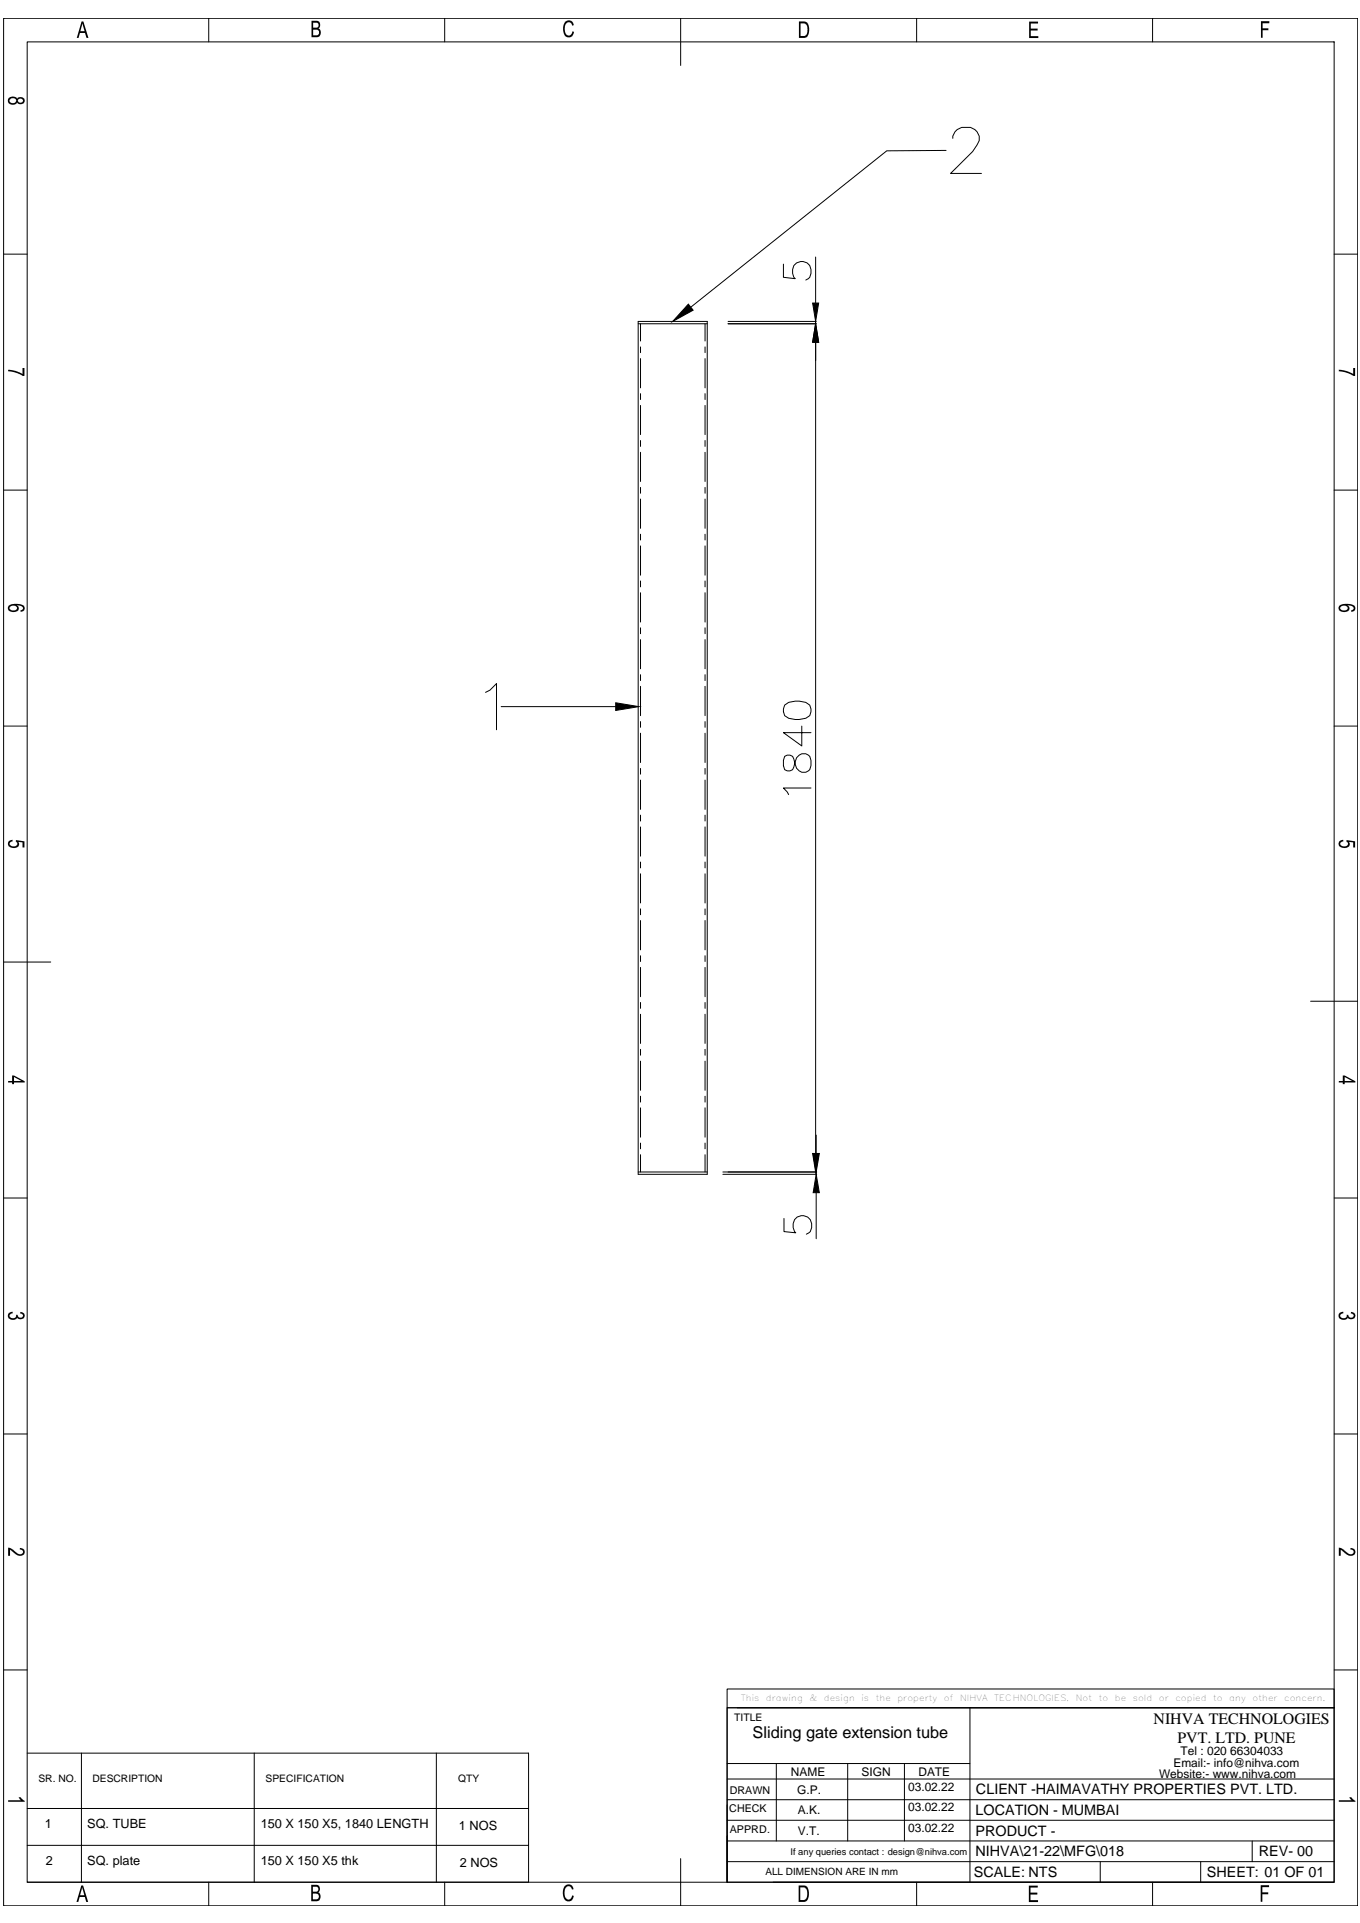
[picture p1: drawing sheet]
<svg xmlns="http://www.w3.org/2000/svg" width="420mm" height="594mm" viewBox="0 0 420 594" stroke-linecap="round" stroke-linejoin="round" font-family="sans-serif">
<!-- layer: 0 -->
<g fill="none" stroke="#000" stroke-width=".31">
<path d="M1.1 5.7h418.4v583.1h-418.4zM8.4 12.9h403.8v568.6h-403.8zM64.5 5.7v7.2M137.4 5.7v7.2M210.3 5.7v14.5M283.2 5.7v7.2M356.1 5.7v7.2M292.3 46.5l-18.3 .1-60.6 48.3M294.4 42.7a3.5 3.5 0 0 1 2.7-3.3h2.7a3.5 3.5 0 0 1 2.1 5.4l-1.4 2-6.8 6.8h9.5M1.1 78.5h7.3M252 79.4v14.2M412.2 78.5h7.3"/>
<path d="M197.2 99.3h21.3v263.5h-21.3zM224.9 99.3h27.3M242 81.6v4.1l3.7 .4a3 3 0 0 1 0-4.5 3 3 0 0 1 4.5 .4 3.5 3.5 0 0 1-.5 4.1l-.8 .4M252 99.3v.7M197.2 100h21.3M197.9 100v5.4M197.9 107.2v1.8M197.9 110.8v9M217.8 100v5.4M217.8 107.2v1.8M217.8 110.8v9M224.9 100h27.3"/>
<path d="M252 105.7v250.6M197.9 121.6v1.8M197.9 125.3v9M197.9 136.1v1.8M197.9 139.7v9M217.8 121.6v1.8M217.8 125.3v9M217.8 136.1v1.8M217.8 139.7v9M1.1 151.4h7.3M197.9 150.6v1.8M197.9 154.2v9"/>
<path d="M217.8 150.6v1.8M217.8 154.2v9M412.2 151.4h7.3M197.9 165v1.8M197.9 168.6v9.1M197.9 179.5v1.8M217.8 165v1.8M217.8 168.6v9.1M217.8 179.5v1.8M197.9 183.1v9.1M197.9 194v1.8M197.9 197.6v9"/>
<path d="M217.8 183.1v9.1M217.8 194v1.8M217.8 197.6v9M150 213.9l1.4-.7 2-2v14.3M154.8 218.3h35.4M197.9 208.4v1.9M197.9 212v9.1M217.8 208.4v1.9M217.8 212v9.1M242.4 217.8a6.6 6.6 0 0 1 7.8 0 2.81 2.81 0 0 1-1.3 4.1 7.3 7.3 0 0 1-6.5-.8l-.4-1.2v-.9zM1.1 224.3h7.3M197.9 222.9v1.8"/>
<path d="M197.9 226.5v9.1M197.9 237.4v1.8M217.8 222.9v1.8M217.8 226.5v9.1M217.8 237.4v1.8M242.4 233.7l-.4 1.2v1.6l.4 1.3a1.73 1.73 0 0 0 2.9-.9l.4-1.6a2.45 2.45 0 0 1 2.2-2.5 2.45 2.45 0 0 1 2.6 2.1v1.6a2.34 2.34 0 0 1-1.9 2.2 2.34 2.34 0 0 1-2.5-1.4l-.8-2.8a1.73 1.73 0 0 0-2.9-.8zM247.7 224.3v6.1l-5.7-4.1h8.5M412.2 224.3h7.3M197.9 241v9M197.9 251.8v1.8M197.9 255.5v9M217.8 241v9"/>
<path d="M217.8 251.8v1.8M217.8 255.5v9M250.5 243.4h-8.5l1.2 1.3 .4 .8M197.9 266.3v1.8M197.9 269.9v9.1M217.8 266.3v1.8M217.8 269.9v9.1M1.1 297.2h14.6M197.9 280.8v1.8M197.9 284.4v9M197.9 295.3v1.7M197.9 298.9v9"/>
<path d="M217.8 280.8v1.8M217.8 284.4v9M217.8 295.3v1.7M217.8 298.9v9M197.9 309.7v1.8M197.9 313.3v9.1M217.8 309.7v1.8M217.8 313.3v9.1M404.9 309.3h14.6M197.9 324.2v1.8M197.9 327.8v9M197.9 338.7v1.8"/>
<path d="M217.8 324.2v1.8M217.8 327.8v9M217.8 338.7v1.8M197.9 342.3v9M197.9 353.1v1.8M197.9 356.7v5.4M217.8 342.3v9M217.8 353.1v1.8M217.8 356.7v5.4M252.2 350.7v5.6M1.1 370.1h7.3M197.2 362.1h21.3"/>
<path d="M223.3 362.1h29M223.3 362.8h29M242.2 376.4v4.1l3.6 .4a3 3 0 0 1 .1-4.5 3 3 0 0 1 4.4 .4 3.4 3.4 0 0 1-.4 4.1l-.8 .4M252.2 362.1v.7M252.2 368.5v14.2M412.2 370.1h7.3M1.1 443h7.3M412.2 443h7.3M1.1 515.9h7.3M412.2 515.9h7.3M224.6 521.8h187.6v5.8h-187.6zM224.6 527.6h187.6v53.9h-187.6z"/>
<path d="M224.6 527.6v53.9M227.8 527.6h184.4M299.6 527.6v53.9M8.4 541.6h154.9v39.9h-154.9M8.4 558.7h154.9M25.2 541.6v39.9M78.5 541.6v39.9M134.8 541.6v39.9M224.6 556h187.6M224.6 549.6h187.6M224.6 544.8h75M239.8 544.8v23.9"/>
<path d="M261.9 544.8v23.9M279.4 544.8v23.9M8.4 570.1h154.9M210.3 574.2v14.6M224.6 568.7h187.6M224.6 562.3h187.6M224.6 575.1h187.6M339.9 575.1v6.4M370.9 575.1v6.4M386.9 568.7v6.4M64.5 581.5v7.3M137.4 581.5v7.3"/>
<path d="M238.8 581.5h173.4M283.2 581.5v7.3M356.1 581.5v7.3"/>
</g>
<g fill="#000">
<path d="M174.5 6.9l.8-.6h.7l.7 .3 .4 .7 .2 .5-.5 .1-.6-.9-.9-.1-.4 .4-.3 .7v1.8l.5 1 .9 .2 .6-.5 .2-.8 .5 .1-.3 1-.8 .7-1.2-.1-.8-1-.2-1.9zM317.9 6.7h2.8v.6h-2.3v1.5h2.2v.6h-2.2v1.8h2.4v.6h-2.9zM389.6 6.5h2.5v.7h-2v1.5h1.8v.6h-1.8v2.4h-.5zM2.5 114.2l2.2 .3 2.3 1.1v-1.9h.5v2.4h-.5l-2.4-1.1-2.1-.3zM413.6 114.2l2.3 .4 2.2 1v-1.9h.5v2.4h-.5l-2.7-1.1-1.8-.3zM2.7 259.9l1.2-.5v.6l-.8 .3-.1 .6 .9 .6 .8-.1 .6-.3v-.6l-.4-.5v-.5l2.6 .4v1.9h-.5v-1.5l-1.4-.2 .3 1-.4 .5-1 .4-1.3-.2-.7-.8zM413.7 260l.7-.5 .6-.1v.6l-.8 .3-.1 .6 .4 .5 1.1 .1 .6-.2 .2-.5v-.5l-.5-.3 .1-.5 2.6 .4v1.9h-.5v-1.5l-1.4-.2 .3 .9-.4 .6-1 .4-1.3-.2-.7-.8zM2.7 405.7l1.2-.5 .1 .5-.8 .3-.3 .6 .5 .5 .9 .1 .6-.3v-.7h.6l.1 .5 .3 .3h.9l.3-.7-.3-.4-.6-.1 .1-.5 1 .4 .3 .6-.1 .7-.8 .5-1-.1a.3 .3 0 0 0-.3-.3 .3 .3 0 0 0-.3 .3l-.7 .3h-.7l-.8-.3-.5-.7zM413.8 405.7l1.2-.5 .1 .5-.7 .2-.4 .4 .1 .5 .7 .4 1.1-.2 .1-.8h.6l.1 .5 .3 .3h.8l.4-.6-.2-.4-.7-.2 .1-.5 1.1 .5 .2 .8-.4 .7-.8 .3-.8-.3a.28 .28 0 0 0-.4-.2 .28 .28 0 0 0-.2 .3l-.7 .3-1.4-.3-.5-.7zM2.5 478.1l1 .3 1.6 1.3 1 .5 .6-.1 .4-.5-.2-.7-.8-.2 .1-.5 .7 .2 .6 .5v1.1l-.5 .5-1.1 .1-1-.4-1.8-1.4v1.8h-.6zM413.6 478.1l1 .3 1.6 1.3 1 .5 .6-.2 .4-.3-.2-.8-.8-.2 .1-.5 .5 .1 .8 .5 .1 1-.6 .7-1.1 .1-.9-.3-1.9-1.5v1.8h-.6zM2.5 556.2h4l-.8-1h.7l1.2 1.1v.3h-5.1z"/>
<path d="M413.6 556.2h4l-.8-1h.7l1.2 1.1v.3h-5.1zM174.6 582.6l.8-.4h.7l.6 .4 .5 .9-.5 .3-.4-.9-.7-.2-.8 .5-.3 .6-.1 1.6 .7 1.3h1l.4-.4 .3-.8 .5 .2-.5 1.1-.7 .6-1.3-.2-.8-1.2-.1-2zM317.9 582.5h2.7v.6h-2.2v1.6h2.1v.6h-2.1v1.7h2.3v.6h-2.8zM389.5 582.4h2.6v.6h-2.1v1.6h1.8v.6h-1.8v2.3h-.5z"/>
<path d="M25.2 6.6h.6l1.5 5.1h-.6l-.4-1.5h-1.6l-.4 1.5h-.6zM25.5 7.1l-.7 2.5h1.3z"/>
<path d="M96.2 6.4l2.2 .1 .5 .9-.1 .9a.35 .35 0 0 0-.3 .3 .35 .35 0 0 0 .2 .4l.4 1.2-.5 1.1-.5 .2h-1.9zM96.7 7v1.5h1.3l.3-.2 .1-.6-.2-.6zM96.7 9.2v1.7h1.3l.5-.3 .1-.8-.4-.5z"/>
<path d="M246.8 6.6l2 .1 .9 .8 .3 1.2v1.2l-.3 1-.7 .7-2.2 .1zM247.3 7.2v3.9h1.4l.4-.3 .3-.7-.1-2.1-.5-.7z"/>
<path d="M2.6 30.4l1.2-.6 1.3 .4a.28 .28 0 0 0 .3 .3 .28 .28 0 0 0 .2-.3l1-.2 .6 .3 .4 .6-.2 .8-.5 .4-.8 .1-.8-.5-.6 .5-1.3 .1-.9-.7-.1-.7zM5.7 30.6l-.2 .4 .2 .6 .7 .1 .7-.4-.3-.7zM3.3 30.5l-.4 .8 .4 .4 .9 .2 .8-.5v-.6l-.4-.3-.9-.2z"/>
<path d="M2.6 187.3l1.1-.7h2.5l1 .4 .3 .5 .1 .6-.4 .7-.8 .2-.1-.5 .8-.5-.1-.4-.7-.5-1.2-.1 .6 .5v1l-.9 .5h-1.1l-.7-.2-.5-.5zM3.1 187.5l-.1 .7 .7 .4 1-.1 .6-.5-.2-.5-.5-.4h-.7z"/>
<path d="M413.7 187.3l.9-.6 2.4-.1 1.3 .5 .4 .9-.4 .8-.8 .2-.1-.5 .7-.2 .1-.6-.8-.6-1.2-.1 .7 .6-.1 .8-.6 .5-1.1 .2-.8-.2-.6-.5zM414.4 187.3l-.4 .7 .5 .5 1.1 .1 .7-.4v-.6l-.4-.4-.9-.1z"/>
<path d="M3.7 332.3h.6l3.3 1.7v.4h-3.3v.5h-.6v-.5h-1.2v-.4h1.2zM4.3 332.7v1.3h2.3z"/>
<path d="M414.8 332.3h.6l3.3 1.7v.4h-3.3v.5h-.6v-.5h-1.2v-.4h1.2zM415.4 332.7v1.3h2.3z"/>
<path d="M25.1 582.5h.6l1.5 5.1h-.6l-.4-1.6h-1.6l-.4 1.6h-.6zM25.4 583l-.7 2.5h1.3z"/>
<path d="M96.2 582.3h1.7l.5 .2 .4 .7-.1 1a.34 .34 0 0 0-.3 .4 .34 .34 0 0 0 .3 .3l.3 .5v.8l-.5 .9-.6 .3h-1.7zM96.7 582.9v1.5h1.1l.5-.3v-.8l-.3-.4zM96.7 585v1.8h1.2l.5-.4 .1-.6-.3-.6z"/>
<path d="M246.7 582.5h2.1l.6 .5 .3 .6 .2 2.3-.4 1-.7 .6-2.1 .1zM247.2 583.1v3.9l1.5-.1 .4-.5 .3-.6-.2-2-.5-.6z"/>
</g>
<path d="M212.7 94l1.4 1.8-6.3 3.5zM251.1 93.6h1.8l-.9 5.7zM252 100l.9 5.7h-1.8zM190.2 217.1l7.2 1.2-7.2 1.2zM251.1 356.3h1.8l-.9 5.8zM251.2 356.3h1.9l-.9 5.8zM252.2 362.8l.9 5.7h-1.9z" fill="#000" stroke="#000" stroke-width=".31"/>
<text font-size="5" x="232.5" y="537">Sliding gate extension tube</text>
<g font-size="4.9">
<text x="356.4" y="532.8">NIHVA TECHNOLOGIES</text>
<text x="363.7" y="538.3">PVT. LTD. PUNE</text>
</g>
<g font-size="4.4">
<text x="301.5" y="554.3">CLIENT -HAIMAVATHY PROPERTIES PVT. LTD.</text>
<text x="301.4" y="560.7">LOCATION - MUMBAI</text>
<text x="301.4" y="567.1">PRODUCT -</text>
<text x="301.4" y="573.5">NIHVA\21-22\MFG\018</text>
<text x="388.9" y="573.4">REV- 00</text>
<text x="300.9" y="579.8">SCALE: NTS</text>
<text x="372.9" y="579.8">SHEET: 01 OF 01</text>
</g>
<g font-size="3.9">
<text x="13.8" y="564.7">1</text>
<text x="26.9" y="564.8">SQ. TUBE</text>
<text x="80.5" y="564.8">150 X 150 X5, 1840 LENGTH</text>
<text x="141.8" y="565.4">1 NOS</text>
<text x="14.2" y="576.1">2</text>
<text x="26.9" y="576.1">SQ. plate</text>
<text x="80.5" y="576.1">150 X 150 X5 thk</text>
<text x="142.1" y="576.8">2 NOS</text>
</g>
<g font-size="3.7">
<text x="362.5" y="545.8">Email:- info@nihva.com</text>
<text x="364.7" y="542.1">Tel : 020 66304033</text>
<text x="244.3" y="548.7">NAME</text>
<text x="266.2" y="548.7">SIGN</text>
<text x="283.7" y="548.6">DATE</text>
<text x="358.1" y="549.2">Website:- www.nihva.com</text>
<text x="246.3" y="554.2">G.P.</text>
<text x="280.6" y="553.2">03.02.22</text>
<text x="246.5" y="560.5">A.K.</text>
<text x="280.6" y="559.6">03.02.22</text>
<text x="246.5" y="566.9">V.T.</text>
<text x="280.6" y="566">03.02.22</text>
</g>
<g font-size="3.3">
<text x="225.5" y="554.2">DRAWN</text>
<text x="225.3" y="559.8">CHECK</text>
<text x="225.5" y="566.2">APPRD.</text>
</g>
<g font-size="3.2">
<text x="226.8" y="531.7">TITLE</text>
<text x="11.9" y="550.4">SR. NO.</text>
<text x="28.5" y="550.4">DESCRIPTION</text>
<text x="82.1" y="550.4">SPECIFICATION</text>
<text x="141.5" y="550.4">QTY</text>
</g>
<text font-size="3.1" x="236.4" y="579.4">ALL DIMENSION ARE IN mm</text>
<text font-size="2.9" x="244.2" y="573">If any queries contact : design@nihva.com</text>
<g font-size="2.7">
<text x="228.9" y="525.4">This</text>
<text x="236.6" y="525.4">drawing</text>
<text x="250.1" y="525.4">&amp;</text>
<text x="254.5" y="525.4">design</text>
<text x="266.1" y="525.4">is</text>
<text x="270.5" y="525.4">the</text>
<text x="277.2" y="525.4">property</text>
<text x="291.6" y="525.4">of</text>
<text x="296.6" y="525.4">NIHVA</text>
<text x="307.1" y="525.4">TECHNOLOGIES.</text>
<text x="332.4" y="525.4">Not</text>
<text x="339.5" y="525.4">to</text>
<text x="344.4" y="525.4">be</text>
<text x="350" y="525.4">sold</text>
<text x="358" y="525.4">or</text>
<text x="363.1" y="525.4">copied</text>
<text x="374.8" y="525.4">to</text>
<text x="379.8" y="525.4">any</text>
<text x="386.9" y="525.4">other</text>
<text x="396.7" y="525.4">concern.</text>
</g>
</svg>
